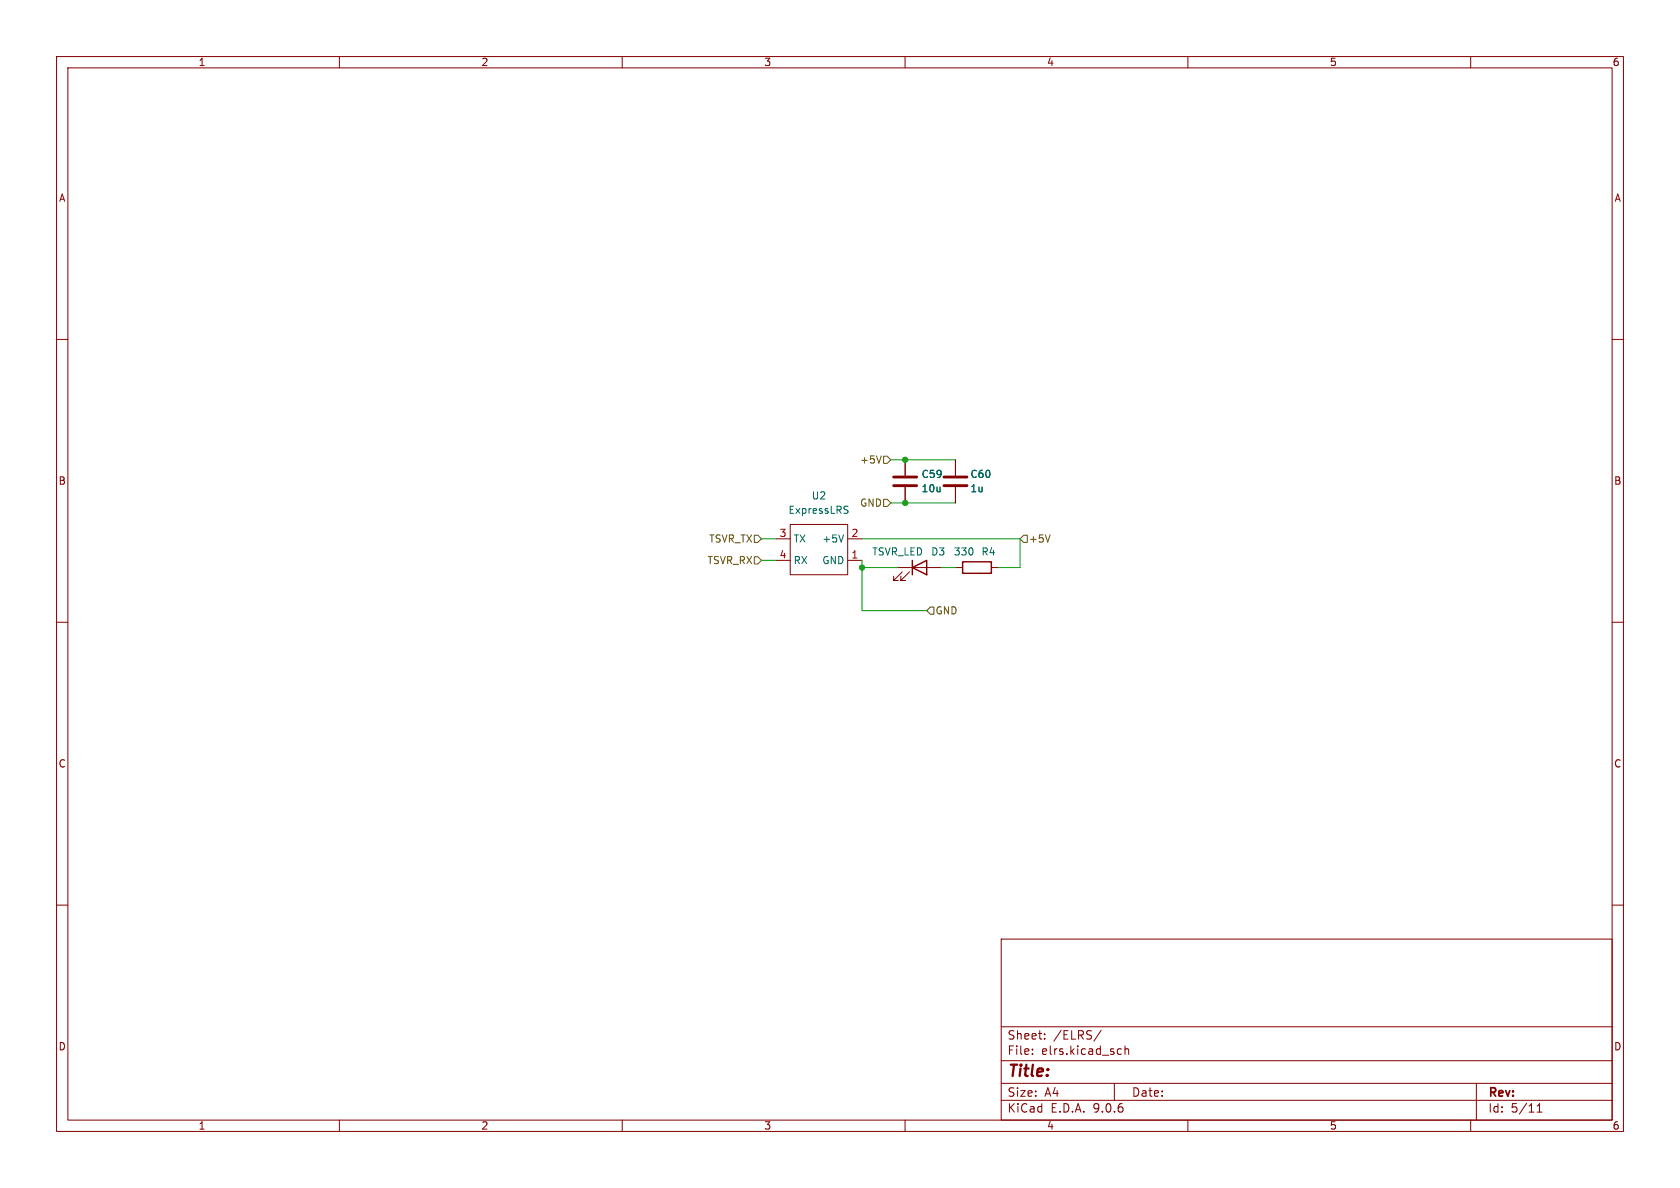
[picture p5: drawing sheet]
(kicad_sch
 (version 20250114)
 (generator "eeschema")
 (generator_version "9.0")
 (paper "A4")
 (lib_symbols
  (symbol "CustomFPs:ExpressLRS" (exclude_from_sim no) (in_bom yes) (on_board yes)
   (property "Reference" "U" (at 0 5.08 0) (effects (font (size 1.27 1.27))))
   (property "Value" "" (at 0 0 0) (effects (font (size 1.27 1.27))))
   (property "Footprint" "" (at 0 0 0) (effects (font (size 1.27 1.27)) (hide yes)))
   (property "Datasheet" "" (at 0 0 0) (effects (font (size 1.27 1.27)) (hide yes)))
   (property "Description" "" (at 0 0 0) (effects (font (size 1.27 1.27)) (hide yes)))
   (symbol "ExpressLRS_0_1"
    (rectangle (start -5.08 3.81) (end 5.08 -5.08) (stroke (width 0) (type default)) (fill (type none))))
   (symbol "ExpressLRS_1_1"
    (pin output line (at -7.62 1.27 0) (length 2.54) (name "TX" (effects (font (size 1.27 1.27)))) (number "3" (effects (font (size 1.27 1.27)))))
    (pin input line (at -7.62 -2.54 0) (length 2.54) (name "RX" (effects (font (size 1.27 1.27)))) (number "4" (effects (font (size 1.27 1.27)))))
    (pin input line (at 7.62 1.27 180) (length 2.54) (name "+5V" (effects (font (size 1.27 1.27)))) (number "2" (effects (font (size 1.27 1.27)))))
    (pin input line (at 7.62 -2.54 180) (length 2.54) (name "GND" (effects (font (size 1.27 1.27)))) (number "1" (effects (font (size 1.27 1.27))))))
   (embedded_fonts no))
  (symbol "Device:C"
   (pin_numbers (hide yes))
   (pin_names
    (offset 0.254)) (exclude_from_sim no) (in_bom yes) (on_board yes)
   (property "Reference" "C" (at 0.635 2.54 0) (effects (font (size 1.27 1.27)) (justify left)))
   (property "Value" "C" (at 0.635 -2.54 0) (effects (font (size 1.27 1.27)) (justify left)))
   (property "Footprint" "" (at 0.9652 -3.81 0) (effects (font (size 1.27 1.27)) (hide yes)))
   (property "Datasheet" "~" (at 0 0 0) (effects (font (size 1.27 1.27)) (hide yes)))
   (property "Description" "Unpolarized capacitor" (at 0 0 0) (effects (font (size 1.27 1.27)) (hide yes)))
   (symbol "C_0_1"
    (polyline (pts (xy -2.032 0.762) (xy 2.032 0.762)) (stroke (width 0.508) (type default)) (fill (type none)))
    (polyline (pts (xy -2.032 -0.762) (xy 2.032 -0.762)) (stroke (width 0.508) (type default)) (fill (type none))))
   (symbol "C_1_1"
    (pin passive line (at 0 3.81 270) (length 2.794) (name "~" (effects (font (size 1.27 1.27)))) (number "1" (effects (font (size 1.27 1.27)))))
    (pin passive line (at 0 -3.81 90) (length 2.794) (name "~" (effects (font (size 1.27 1.27)))) (number "2" (effects (font (size 1.27 1.27))))))
   (embedded_fonts no))
  (symbol "Device:LED"
   (pin_numbers (hide yes))
   (pin_names
    (offset 1.016) (hide yes)) (exclude_from_sim no) (in_bom yes) (on_board yes)
   (property "Reference" "D" (at 0 2.54 0) (effects (font (size 1.27 1.27))))
   (property "Value" "LED" (at 0 -2.54 0) (effects (font (size 1.27 1.27))))
   (property "Footprint" "" (at 0 0 0) (effects (font (size 1.27 1.27)) (hide yes)))
   (property "Datasheet" "~" (at 0 0 0) (effects (font (size 1.27 1.27)) (hide yes)))
   (property "Description" "Light emitting diode" (at 0 0 0) (effects (font (size 1.27 1.27)) (hide yes)))
   (property "Sim.Pins" "1=K 2=A" (at 0 0 0) (effects (font (size 1.27 1.27)) (hide yes)))
   (symbol "LED_0_1"
    (polyline (pts (xy -3.048 -0.762) (xy -4.572 -2.286) (xy -3.81 -2.286) (xy -4.572 -2.286) (xy -4.572 -1.524)) (stroke (width 0) (type default)) (fill (type none)))
    (polyline (pts (xy -1.778 -0.762) (xy -3.302 -2.286) (xy -2.54 -2.286) (xy -3.302 -2.286) (xy -3.302 -1.524)) (stroke (width 0) (type default)) (fill (type none)))
    (polyline (pts (xy -1.27 0) (xy 1.27 0)) (stroke (width 0) (type default)) (fill (type none)))
    (polyline (pts (xy -1.27 -1.27) (xy -1.27 1.27)) (stroke (width 0.254) (type default)) (fill (type none)))
    (polyline (pts (xy 1.27 -1.27) (xy 1.27 1.27) (xy -1.27 0) (xy 1.27 -1.27)) (stroke (width 0.254) (type default)) (fill (type none))))
   (symbol "LED_1_1"
    (pin passive line (at -3.81 0 0) (length 2.54) (name "K" (effects (font (size 1.27 1.27)))) (number "1" (effects (font (size 1.27 1.27)))))
    (pin passive line (at 3.81 0 180) (length 2.54) (name "A" (effects (font (size 1.27 1.27)))) (number "2" (effects (font (size 1.27 1.27))))))
   (embedded_fonts no))
  (symbol "Device:R"
   (pin_numbers (hide yes))
   (pin_names
    (offset 0)) (exclude_from_sim no) (in_bom yes) (on_board yes)
   (property "Reference" "R" (at 2.032 0 90) (effects (font (size 1.27 1.27))))
   (property "Value" "R" (at 0 0 90) (effects (font (size 1.27 1.27))))
   (property "Footprint" "" (at -1.778 0 90) (effects (font (size 1.27 1.27)) (hide yes)))
   (property "Datasheet" "~" (at 0 0 0) (effects (font (size 1.27 1.27)) (hide yes)))
   (property "Description" "Resistor" (at 0 0 0) (effects (font (size 1.27 1.27)) (hide yes)))
   (symbol "R_0_1"
    (rectangle (start -1.016 -2.54) (end 1.016 2.54) (stroke (width 0.254) (type default)) (fill (type none))))
   (symbol "R_1_1"
    (pin passive line (at 0 3.81 270) (length 1.27) (name "~" (effects (font (size 1.27 1.27)))) (number "1" (effects (font (size 1.27 1.27)))))
    (pin passive line (at 0 -3.81 90) (length 1.27) (name "~" (effects (font (size 1.27 1.27)))) (number "2" (effects (font (size 1.27 1.27))))))
   (embedded_fonts no)))
 (junction
  (at 160.02 88.9)
  (diameter 0)
  (color 0 0 0 0))
 (junction
  (at 160.02 81.28)
  (diameter 0)
  (color 0 0 0 0))
 (junction
  (at 152.4 100.33)
  (diameter 0)
  (color 0 0 0 0))
 (wire
  (pts (xy 152.4 107.95) (xy 152.4 100.33))
  (stroke (width 0) (type default)))
 (wire
  (pts (xy 134.62 99.06) (xy 137.16 99.06))
  (stroke (width 0) (type default)))
 (wire
  (pts (xy 166.37 100.33) (xy 168.91 100.33))
  (stroke (width 0) (type default)))
 (wire
  (pts (xy 134.62 95.25) (xy 137.16 95.25))
  (stroke (width 0) (type default)))
 (wire
  (pts (xy 180.34 100.33) (xy 180.34 95.25))
  (stroke (width 0) (type default)))
 (wire
  (pts (xy 176.53 100.33) (xy 180.34 100.33))
  (stroke (width 0) (type default)))
 (wire
  (pts (xy 157.48 88.9) (xy 160.02 88.9))
  (stroke (width 0) (type default)))
 (wire
  (pts (xy 152.4 100.33) (xy 152.4 99.06))
  (stroke (width 0) (type default)))
 (wire
  (pts (xy 152.4 107.95) (xy 163.83 107.95))
  (stroke (width 0) (type default)))
 (wire
  (pts (xy 160.02 81.28) (xy 168.91 81.28))
  (stroke (width 0) (type default)))
 (wire
  (pts (xy 152.4 100.33) (xy 158.75 100.33))
  (stroke (width 0) (type default)))
 (wire
  (pts (xy 157.48 81.28) (xy 160.02 81.28))
  (stroke (width 0) (type default)))
 (wire
  (pts (xy 160.02 88.9) (xy 168.91 88.9))
  (stroke (width 0) (type default)))
 (wire
  (pts (xy 152.4 95.25) (xy 180.34 95.25))
  (stroke (width 0) (type default)))
 (hierarchical_label "GND"
  (shape input)
  (at 163.83 107.95 0)
  (effects (font (size 1.27 1.27)) (justify left)))
 (hierarchical_label "+5V"
  (shape input)
  (at 180.34 95.25 0)
  (effects (font (size 1.27 1.27)) (justify left)))
 (hierarchical_label "+5V"
  (shape input)
  (at 157.48 81.28 180)
  (effects (font (size 1.27 1.27)) (justify right)))
 (hierarchical_label "GND"
  (shape input)
  (at 157.48 88.9 180)
  (effects (font (size 1.27 1.27)) (justify right)))
 (hierarchical_label "TSVR_TX"
  (shape input)
  (at 134.62 95.25 180)
  (effects (font (size 1.27 1.27)) (justify right)))
 (hierarchical_label "TSVR_RX"
  (shape input)
  (at 134.62 99.06 180)
  (effects (font (size 1.27 1.27)) (justify right)))
 (symbol
  (lib_id "CustomFPs:ExpressLRS")
  (at 144.78 96.52 0)
  (unit 1)
  (exclude_from_sim no)
  (in_bom yes)
  (on_board yes)
  (dnp no)
  (fields_autoplaced yes)
  (property "Reference" "U2" (at 144.78 87.63 0) (effects (font (size 1.27 1.27))))
  (property "Value" "ExpressLRS" (at 144.78 90.17 0) (effects (font (size 1.27 1.27))))
  (property "Footprint" "" (at 144.78 96.52 0) (effects (font (size 1.27 1.27)) (hide yes)))
  (property "Datasheet" "" (at 144.78 96.52 0) (effects (font (size 1.27 1.27)) (hide yes)))
  (property "Description" "" (at 144.78 96.52 0) (effects (font (size 1.27 1.27)) (hide yes)))
  (pin "2")
  (pin "1")
  (pin "4")
  (pin "3"))
 (symbol
  (lib_id "Device:R")
  (at 172.72 100.33 270)
  (unit 1)
  (exclude_from_sim no)
  (in_bom yes)
  (on_board yes)
  (dnp no)
  (property "Reference" "R4" (at 174.752 97.536 90) (effects (font (size 1.27 1.27))))
  (property "Value" "330" (at 170.434 97.536 90) (effects (font (size 1.27 1.27))))
  (property "Footprint" "" (at 172.72 98.552 90) (effects (font (size 1.27 1.27)) (hide yes)))
  (property "Datasheet" "~" (at 172.72 100.33 0) (effects (font (size 1.27 1.27)) (hide yes)))
  (property "Description" "Resistor" (at 172.72 100.33 0) (effects (font (size 1.27 1.27)) (hide yes)))
  (pin "2")
  (pin "1"))
 (symbol
  (lib_id "Device:C")
  (at 160.02 85.09 0)
  (unit 1)
  (exclude_from_sim no)
  (in_bom yes)
  (on_board yes)
  (dnp no)
  (property "Reference" "C59" (at 162.814 83.82 0) (effects (font (size 1.27 1.27)) (justify left)))
  (property "Value" "10u" (at 162.814 86.36 0) (effects (font (size 1.27 1.27)) (justify left)))
  (property "Footprint" "" (at 160.9852 88.9 0) (effects (font (size 1.27 1.27)) (hide yes)))
  (property "Datasheet" "~" (at 160.02 85.09 0) (effects (font (size 1.27 1.27)) (hide yes)))
  (property "Description" "Unpolarized capacitor" (at 160.02 85.09 0) (effects (font (size 1.27 1.27)) (hide yes)))
  (pin "1")
  (pin "2"))
 (symbol
  (lib_id "Device:LED")
  (at 162.56 100.33 0)
  (unit 1)
  (exclude_from_sim no)
  (in_bom yes)
  (on_board yes)
  (dnp no)
  (property "Reference" "D3" (at 165.862 97.536 0) (effects (font (size 1.27 1.27))))
  (property "Value" "TSVR_LED" (at 158.6865 97.536 0) (effects (font (size 1.27 1.27))))
  (property "Footprint" "" (at 162.56 100.33 0) (effects (font (size 1.27 1.27)) (hide yes)))
  (property "Datasheet" "~" (at 162.56 100.33 0) (effects (font (size 1.27 1.27)) (hide yes)))
  (property "Description" "Light emitting diode" (at 162.56 100.33 0) (effects (font (size 1.27 1.27)) (hide yes)))
  (property "Sim.Pins" "1=K 2=A" (at 162.56 100.33 0) (effects (font (size 1.27 1.27)) (hide yes)))
  (pin "2")
  (pin "1"))
 (symbol
  (lib_id "Device:C")
  (at 168.91 85.09 0)
  (unit 1)
  (exclude_from_sim no)
  (in_bom yes)
  (on_board yes)
  (dnp no)
  (property "Reference" "C60" (at 171.45 83.82 0) (effects (font (size 1.27 1.27)) (justify left)))
  (property "Value" "1u" (at 171.45 86.36 0) (effects (font (size 1.27 1.27)) (justify left)))
  (property "Footprint" "" (at 169.8752 88.9 0) (effects (font (size 1.27 1.27)) (hide yes)))
  (property "Datasheet" "~" (at 168.91 85.09 0) (effects (font (size 1.27 1.27)) (hide yes)))
  (property "Description" "Unpolarized capacitor" (at 168.91 85.09 0) (effects (font (size 1.27 1.27)) (hide yes)))
  (pin "1")
  (pin "2")))
